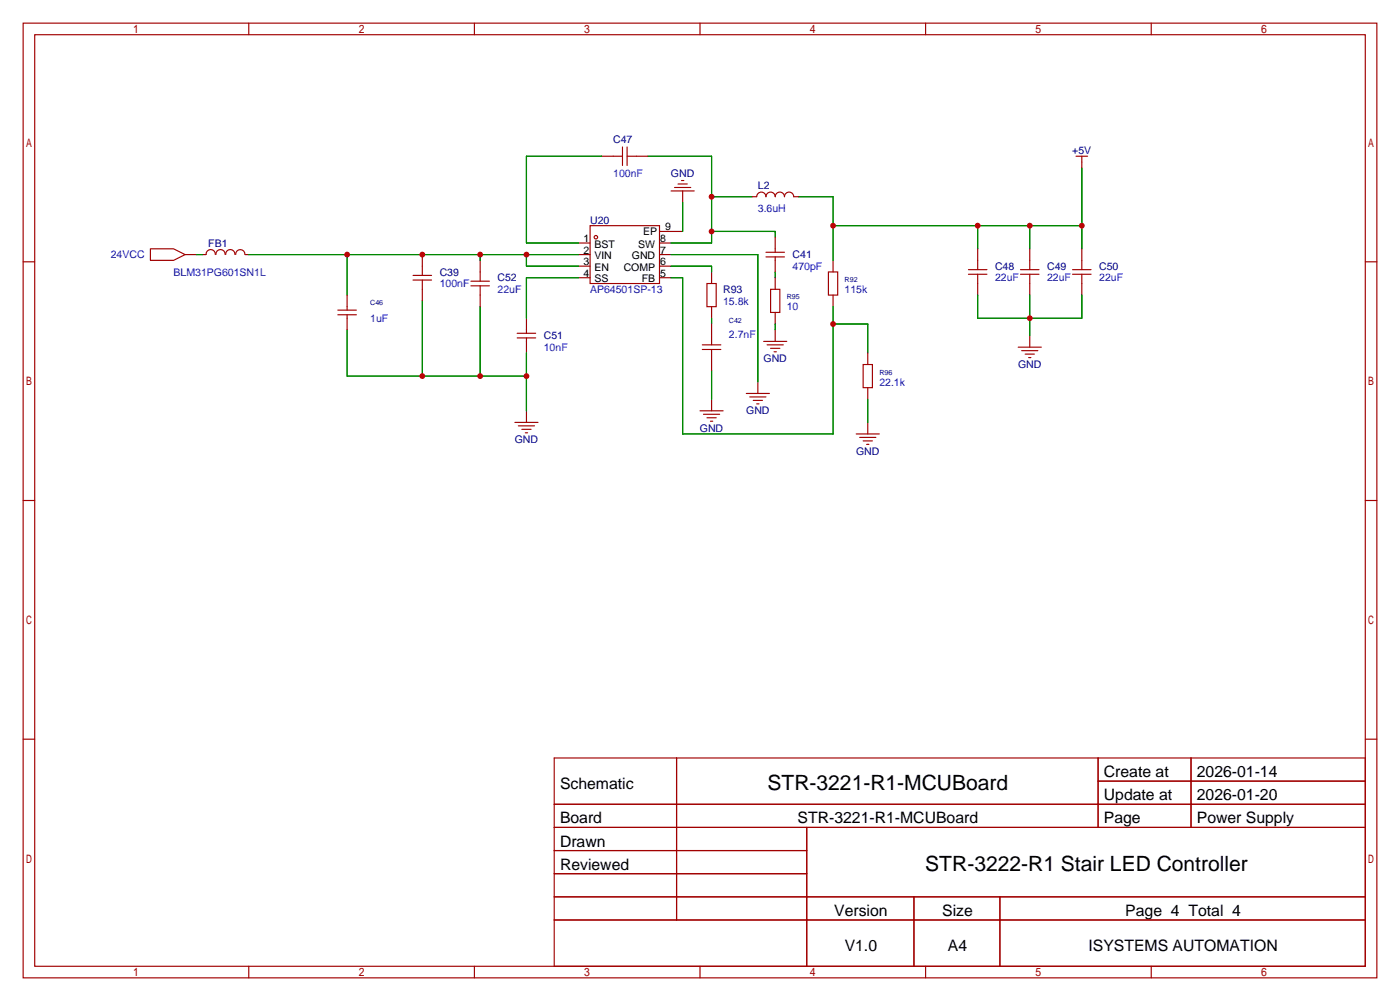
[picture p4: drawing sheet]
<svg xmlns="http://www.w3.org/2000/svg" width="307mm" height="220mm" viewBox="0 0 307 220" stroke-linecap="round" stroke-linejoin="round" font-family="sans-serif">
<g fill="none" stroke="#a10000" stroke-width=".25">
<path d="M5.1 5.1h297.2v209.5h-297.2zM7.6 7.6h292.1v204.5h-292.1zM54.6 5.1v2.5M104.1 5.1v2.5M153.7 5.1v2.5M203.2 5.1v2.5M252.7 5.1v2.5M132.1 34.3h4.6M136.7 32.3v4M137.7 34.3h4.5M137.7 32.3v4M149.6 39.6h.5"/>
<path d="M236.2 34.3h2.6M237.5 34.3v2.5M5.1 57.5h2.5M33 54.6h5.1l2.5 1.3-2.5 1.2h-5.1zM40.6 55.9h2.6M47.3 55.9a1.01 1.01 0 0 0-1-1.1 1.01 1.01 0 0 0-1.1 1.1h-.8M47.4 55.9a1.01 1.01 0 0 1 1-1.1 1.01 1.01 0 0 1 1 1.1M49.5 55.9a1.01 1.01 0 0 1 1.1-1.1 1.01 1.01 0 0 1 1 1.1M51.7 55.9a1.01 1.01 0 0 1 1.1-1.1 1.01 1.01 0 0 1 1 1.1M53.8 55.9h.8M92.7 55.9v4.6M105.4 57.1v4.6"/>
<path d="M127 53.3h2.5M127 55.9h2.5M127 58.4h2.5M129.5 49.5h15.3v12.7h-15.3zM144.8 53.3h2.5M144.8 55.9h2.5M144.8 58.4h2.5M144.8 50.8h5.1M147.3 41.9h5.1M148.1 41.1h3.5M148.8 40.4h2.1M149.9 41.9v2.5"/>
<path d="M156.2 59.7v2.5M165.1 43.2h1a1.02 1.02 0 0 1 1-1 1.02 1.02 0 0 1 1 1 1.02 1.02 0 0 1 1.1-1 1.02 1.02 0 0 1 1 1 1.02 1.02 0 0 1 1-1 1.02 1.02 0 0 1 1 1 1.02 1.02 0 0 1 1-1 1.02 1.02 0 0 1 1 1h1.1M168.1 56.4h4.1M168.1 55.4h4.1M170.2 52.1v3.3M170.2 56.4v3.3M181.9 59.7h2v5.1h-2zM182.9 57.1v2.6M212.6 59.2h4.1M214.6 54.6v4.6M224 59.2h4.1M226.1 54.6v4.6"/>
<path d="M235.5 59.2h4M237.5 54.6v4.6M299.7 57.5h2.6M74.2 69.1h4M74.2 68.1h4M76.2 64.8v3.3M76.2 69.1v3.3M90.7 60.5h4M90.7 61.5h4M92.7 61.5v4.5M103.4 62.7h4M103.4 61.7h4"/>
<path d="M105.4 62.7v4.6M113.5 74.2h4.1M113.5 73.2h4.1M115.6 69.8v3.4M115.6 74.2v3.3M127 61h2.5M144.8 61h2.5M154.2 75.7h4M154.2 76.7h4M155.2 62.2h2v5.1h-2zM156.2 67.3v2.5M156.2 71.1v4.6"/>
<path d="M156.2 76.7v4.6M167.6 74.9h5.1M168.4 75.7h3.6M169.2 63.5h2v5.1h-2zM169.2 76.5h2M169.9 77.2h.5M170.2 61v2.5M170.2 68.6v2.5M170.2 72.4v2.5M182.9 64.8v2.5M190.5 77.5v2.5M212.6 60.2h4.1"/>
<path d="M214.6 60.2v4.6M223.5 76.2h5.1M224 60.2h4.1M224.3 77h3.5M225 77.7h2.1M225.8 78.5h.5M226.1 60.2v4.6M226.1 73.7v2.5M235.5 60.2h4M237.5 60.2v4.6M113 92.7h5.1M113.8 93.5h3.5"/>
<path d="M114.6 94.2h2M115.3 95h.5M115.6 90.2v2.5M153.7 90.2h5M154.4 90.9h3.6M155.2 91.7h2M156 92.5h.5M156.2 87.6v2.6M163.8 86.4h5.1M164.6 87.1h3.5M165.4 87.9h2M166.1 88.6h.5"/>
<path d="M166.4 83.8v2.6M188 95.2h5M188.7 96h3.6M189.5 80h2v5.1h-2zM189.5 96.8h2M190.2 97.5h.6M190.5 85.1v2.5M190.5 92.7v2.5M5.1 109.9h2.5M299.7 109.9h2.6M5.1 162.2h2.5M121.7 166.4h178v45.7h-178z"/>
<path d="M121.7 176.5h178M148.5 166.4v35.5M241.1 166.4v15.2M241.1 171.4h58.6M261.5 166.4v15.2M299.7 162.2h2.6M121.7 181.6h178M121.7 186.7h55.4M121.7 196.8h178M121.7 191.8h55.4M177.1 181.6v30.5M200.6 196.8v15.3"/>
<path d="M219.5 196.8v15.3M54.6 212.1v2.5M104.1 212.1v2.5M121.7 201.9h178M153.7 212.1v2.5M203.2 212.1v2.5M252.7 212.1v2.5"/>
<circle cx="130.8" cy="52.1" r=".38"/>
</g>
<g fill="none" stroke="#008700" stroke-width=".25">
<path d="M132.1 34.3h-16.5v19h11.4M142.2 34.3h14v19h-8.9M237.5 36.8v17.8M43.2 55.9h1.2M54.6 55.9h72.4M76.2 55.9v8.9M105.4 55.9v1.2M115.6 55.9v2.5h11.4M147.3 58.4h8.9v1.3M147.3 55.9h19.1v27.9M149.9 44.4v6.4M156.2 50.8h14v1.3"/>
<path d="M156.2 43.2h8.9M170.2 59.7v1.3M175.3 43.2h7.6v13.9M182.9 49.5h54.6M214.6 49.5v5.1M226.1 49.5v5.1M76.2 72.4v10.1h39.4M92.7 66v16.5M105.4 67.3v15.2M115.6 77.5v12.7M127 61h-11.4v8.8M147.3 61h2.6v34.2h33v-27.9"/>
<path d="M156.2 69.8v1.3M170.2 71.1v1.3M182.9 71.1h7.6v6.4M214.6 64.8v5h22.9v-5M226.1 64.8v8.9M156.2 81.3v6.3M190.5 87.6v5.1"/>
</g>
<g fill="#c00">
<circle cx="156.2" cy="50.8" r=".63"/>
<circle cx="156.2" cy="43.2" r=".63"/>
<circle cx="182.9" cy="49.5" r=".63"/>
<circle cx="214.6" cy="49.5" r=".63"/>
<circle cx="226.1" cy="49.5" r=".63"/>
<circle cx="237.5" cy="49.5" r=".63"/>
<circle cx="182.9" cy="71.1" r=".63"/>
<circle cx="226.1" cy="69.8" r=".63"/>
<circle cx="115.6" cy="82.5" r=".63"/>
<circle cx="105.4" cy="82.5" r=".63"/>
<circle cx="92.7" cy="82.5" r=".63"/>
<circle cx="115.6" cy="55.9" r=".63"/>
<circle cx="105.4" cy="55.9" r=".63"/>
<circle cx="92.7" cy="55.9" r=".63"/>
<circle cx="76.2" cy="55.9" r=".63"/>
</g>
<g font-size="4.6">
<text x="168.5" y="173.5">STR-3221-R1-MCUBoard</text>
<text x="203.1" y="191.3">STR-3222-R1 Stair LED Controller</text>
</g>
<g font-size="3.5">
<text x="122.9" y="173.1">Schematic</text>
<text x="242.3" y="170.6">Create at</text>
<text x="262.7" y="170.6">2026-01-14</text>
<text x="242.3" y="175.7">Update at</text>
<text x="262.7" y="175.7">2026-01-20</text>
<text x="122.9" y="180.7">Board</text>
<text x="122.9" y="185.8">Drawn</text>
<text x="175.1" y="180.7">STR-3221-R1-MCUBoard</text>
<text x="242.3" y="180.7">Page</text>
<text x="262.7" y="180.7">Power Supply</text>
<text x="122.9" y="190.9">Reviewed</text>
<text x="183.1" y="201.1">Version</text>
<text x="206.8" y="201.1">Size</text>
<text x="247" y="201.1">Page 4 Total 4</text>
<text x="185.4" y="208.7">V1.0</text>
<text x="208.1" y="208.7">A4</text>
<text x="239" y="208.7">ISYSTEMS AUTOMATION</text>
</g>
<g font-size="2.3" fill="#000080">
<text x="134.6" y="31.3">C47</text>
<text x="235.4" y="33.8">+5V</text>
<text x="147.3" y="38.9">GND</text>
<text x="166.4" y="41.4">L2</text>
<text x="129.5" y="49.1">U20</text>
<text x="45.7" y="54.1">FB1</text>
<text x="174" y="56.7">C41</text>
<text x="218.4" y="59.2">C48</text>
<text x="229.9" y="59.2">C49</text>
<text x="241.3" y="59.2">C50</text>
<text x="96.5" y="60.5">C39</text>
<text x="109.2" y="61.8">C52</text>
<text x="158.7" y="64.3">R93</text>
<text x="119.4" y="74.5">C51</text>
<text x="167.6" y="79.5">GND</text>
<text x="223.5" y="80.8">GND</text>
<text x="153.6" y="94.8">GND</text>
<text x="163.8" y="91">GND</text>
<text x="113" y="97.3">GND</text>
<text x="187.9" y="99.9">GND</text>
</g>
<g font-size="2.3" fill="#00f">
<text x="134.6" y="38.9">100nF</text>
<text x="166.4" y="46.5">3.6uH</text>
<text x="24.3" y="56.7">24VCC</text>
<text x="174" y="59.2">470pF</text>
<text x="38.1" y="60.5">BLM31PG601SN1L</text>
<text x="96.5" y="63">100nF</text>
<text x="109.2" y="64.3">22uF</text>
<text x="129.5" y="64.3">AP64501SP-13</text>
<text x="185.4" y="64.3">115k</text>
<text x="218.4" y="61.8">22uF</text>
<text x="229.9" y="61.8">22uF</text>
<text x="241.3" y="61.8">22uF</text>
<text x="81.3" y="70.7">1uF</text>
<text x="158.7" y="66.8">15.8k</text>
<text x="172.7" y="68.1">10</text>
<text x="119.4" y="77">10nF</text>
<text x="160" y="74.2">2.7nF</text>
<text x="193" y="84.6">22.1k</text>
</g>
<g font-size="2.3">
<text x="128.1" y="53.1">1</text>
<text x="141.2" y="51.6">EP</text>
<text x="144.9" y="53.1">8</text>
<text x="146" y="50.6">9</text>
<text x="128.1" y="55.7">2</text>
<text x="128.1" y="58.2">3</text>
<text x="130.5" y="54.4">BST</text>
<text x="130.5" y="56.9">VIN</text>
<text x="130.5" y="59.5">EN</text>
<text x="136.9" y="59.5">COMP</text>
<text x="138.7" y="56.9">GND</text>
<text x="140.1" y="54.4">SW</text>
<text x="144.9" y="58.2">6</text>
<text x="144.9" y="55.7">7</text>
<text x="128.1" y="60.7">4</text>
<text x="130.5" y="62">SS</text>
<text x="140.9" y="62">FB</text>
<text x="144.9" y="60.7">5</text>
</g>
<g font-size="1.6" fill="#000080">
<text x="172.7" y="65.7">R95</text>
<text x="185.4" y="61.9">R92</text>
<text x="81.3" y="67">C46</text>
<text x="160" y="70.8">C42</text>
<text x="193" y="82.2">R96</text>
</g>
</svg>
